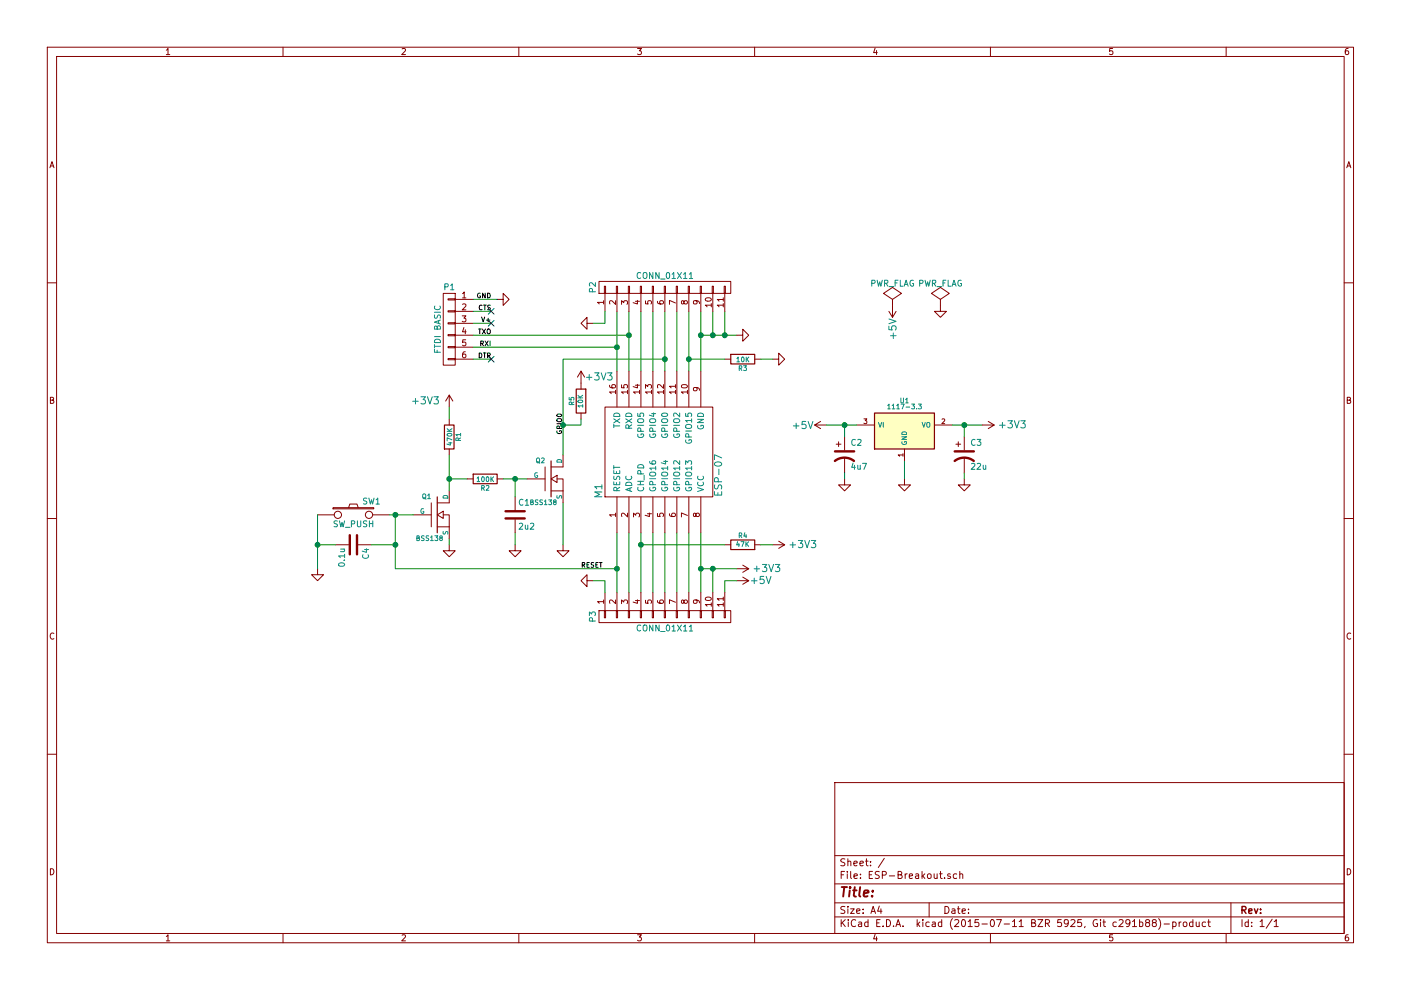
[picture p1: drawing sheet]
EESchema Schematic File Version 2
LIBS:power
LIBS:device
LIBS:transistors
LIBS:conn
LIBS:linear
LIBS:regul
LIBS:74xx
LIBS:interface
LIBS:contrib
LIBS:esp8266
LIBS:ESP-Breakout-cache
EELAYER 25 0
EELAYER END
$Descr A4 11693 8268
encoding utf-8
Sheet 1 1
Title ""
Date ""
Rev ""
Comp ""
Comment1 ""
Comment2 ""
Comment3 ""
Comment4 ""
$EndDescr
$Comp
L ESP-07 M1
U 1 1
P 5450 3800
F 0 "M1" H 5150 4250 60  0000 C CNN
F 1 "ESP-07" H 5100 3250 60  0000 L CNN
F 2 "ESP8266:ESP-07" H 5450 3800 60  0001 C CNN
F 3 "" H 5450 3800 60  0000 C CNN
	1    5450 3800
	0    -1   -1   0   
$EndComp
$Comp
L SW_PUSH SW1
U 1 1
P 2950 4300
F 0 "SW1" H 3100 4410 50  0000 C CNN
F 1 "SW_PUSH" H 2950 4220 50  0000 C CNN
F 2 "Switch:PUSH_4x4_SMD" H 2950 4300 60  0001 C CNN
F 3 "" H 2950 4300 60  0000 C CNN
	1    2950 4300
	1    0    0    -1  
$EndComp
$Comp
L CONN_01X06 P1
U 1 1
P 3750 2750
F 0 "P1" H 3750 3100 50  0000 C CNN
F 1 "FTDI BASIC" V 3850 2750 50  0000 C CNN
F 2 "Pin_Headers:Pin_Header_Angled_1x06" H 3750 2750 60  0001 C CNN
F 3 "" H 3750 2750 60  0000 C CNN
	1    3750 2750
	-1   0    0    -1  
$EndComp
$Comp
L MOS_N Q2
U 1 1
P 4600 4000
F 0 "Q2" H 4550 4150 40  0000 R CNN
F 1 "BSS138" H 4650 3800 40  0000 R CNN
F 2 "SMD_Packages:SOT-23-GDS" H 4600 4000 60  0001 C CNN
F 3 "" H 4600 4000 60  0001 C CNN
	1    4600 4000
	1    0    0    -1  
$EndComp
$Comp
L MOS_N Q1
U 1 1
P 3650 4300
F 0 "Q1" H 3600 4450 40  0000 R CNN
F 1 "BSS138" H 3700 4100 40  0000 R CNN
F 2 "SMD_Packages:SOT-23-GDS" H 3650 4300 60  0001 C CNN
F 3 "" H 3650 4300 60  0000 C CNN
	1    3650 4300
	1    0    0    -1  
$EndComp
$Comp
L R R1
U 1 1
P 3750 3650
F 0 "R1" V 3830 3650 40  0000 C CNN
F 1 "470K" V 3757 3651 40  0000 C CNN
F 2 "Resistors_SMD:R_0805_HandSoldering" V 3680 3650 30  0001 C CNN
F 3 "" H 3750 3650 30  0000 C CNN
	1    3750 3650
	1    0    0    -1  
$EndComp
$Comp
L C C1
U 1 1
P 4300 4300
F 0 "C1" H 4325 4400 50  0000 L CNN
F 1 "2u2" H 4325 4200 50  0000 L CNN
F 2 "Capacitors_SMD:C_0805_HandSoldering" H 4338 4150 30  0001 C CNN
F 3 "" H 4300 4300 60  0000 C CNN
	1    4300 4300
	1    0    0    -1  
$EndComp
$Comp
L R R2
U 1 1
P 4050 4000
F 0 "R2" V 4130 4000 40  0000 C CNN
F 1 "100K" V 4057 4001 40  0000 C CNN
F 2 "Resistors_SMD:R_0805_HandSoldering" V 3980 4000 30  0001 C CNN
F 3 "" H 4050 4000 30  0000 C CNN
	1    4050 4000
	0    1    1    0   
$EndComp
$Comp
L LD1117S33TR U1
U 1 1
P 7550 3600
F 0 "U1" H 7550 3850 40  0000 C CNN
F 1 "1117-3.3" H 7550 3800 40  0000 C CNN
F 2 "SMD_Packages:SOT-223" H 7550 3700 40  0001 C CNN
F 3 "" H 7550 3600 60  0000 C CNN
	1    7550 3600
	1    0    0    -1  
$EndComp
$Comp
L CP1 C3
U 1 1
P 8050 3800
F 0 "C3" H 8100 3900 50  0000 L CNN
F 1 "22u" H 8100 3700 50  0000 L CNN
F 2 "Capacitors_Tantalum_SMD:TantalC_SizeA_EIA-3216_Wave" H 8050 3800 60  0001 C CNN
F 3 "" H 8050 3800 60  0000 C CNN
	1    8050 3800
	1    0    0    -1  
$EndComp
$Comp
L CP1 C2
U 1 1
P 7050 3800
F 0 "C2" H 7100 3900 50  0000 L CNN
F 1 "4u7" H 7100 3700 50  0000 L CNN
F 2 "Capacitors_Tantalum_SMD:TantalC_SizeA_EIA-3216_Wave" H 7050 3800 60  0001 C CNN
F 3 "" H 7050 3800 60  0000 C CNN
	1    7050 3800
	1    0    0    -1  
$EndComp
$Comp
L GND #PWR01
U 1 1
P 8050 4000
F 0 "#PWR01" H 8050 3750 60  0001 C CNN
F 1 "GND" H 8050 3850 60  0001 C CNN
F 2 "" H 8050 4000 60  0000 C CNN
F 3 "" H 8050 4000 60  0000 C CNN
	1    8050 4000
	1    0    0    -1  
$EndComp
$Comp
L GND #PWR02
U 1 1
P 7050 4000
F 0 "#PWR02" H 7050 3750 60  0001 C CNN
F 1 "GND" H 7050 3850 60  0001 C CNN
F 2 "" H 7050 4000 60  0000 C CNN
F 3 "" H 7050 4000 60  0000 C CNN
	1    7050 4000
	1    0    0    -1  
$EndComp
$Comp
L GND #PWR03
U 1 1
P 4700 4550
F 0 "#PWR03" H 4700 4300 60  0001 C CNN
F 1 "GND" H 4700 4400 60  0001 C CNN
F 2 "" H 4700 4550 60  0000 C CNN
F 3 "" H 4700 4550 60  0000 C CNN
	1    4700 4550
	1    0    0    -1  
$EndComp
$Comp
L GND #PWR04
U 1 1
P 4300 4550
F 0 "#PWR04" H 4300 4300 60  0001 C CNN
F 1 "GND" H 4300 4400 60  0001 C CNN
F 2 "" H 4300 4550 60  0000 C CNN
F 3 "" H 4300 4550 60  0000 C CNN
	1    4300 4550
	1    0    0    -1  
$EndComp
$Comp
L GND #PWR05
U 1 1
P 3750 4550
F 0 "#PWR05" H 3750 4300 60  0001 C CNN
F 1 "GND" H 3750 4400 60  0001 C CNN
F 2 "" H 3750 4550 60  0000 C CNN
F 3 "" H 3750 4550 60  0000 C CNN
	1    3750 4550
	1    0    0    -1  
$EndComp
$Comp
L GND #PWR06
U 1 1
P 2650 4750
F 0 "#PWR06" H 2650 4500 60  0001 C CNN
F 1 "GND" H 2650 4600 60  0001 C CNN
F 2 "" H 2650 4750 60  0000 C CNN
F 3 "" H 2650 4750 60  0000 C CNN
	1    2650 4750
	1    0    0    -1  
$EndComp
Text Label 4100 2500 2    40   ~ 0
GND
Text Label 4100 2600 2    40   ~ 0
CTS
Text Label 4100 2700 2    40   ~ 0
V+
Text Label 4100 2800 2    40   ~ 0
TXO
Text Label 4100 2900 2    40   ~ 0
RXI
Text Label 4100 3000 2    40   ~ 0
DTR
$Comp
L GND #PWR07
U 1 1
P 7550 4000
F 0 "#PWR07" H 7550 3750 60  0001 C CNN
F 1 "GND" H 7550 3850 60  0001 C CNN
F 2 "" H 7550 4000 60  0000 C CNN
F 3 "" H 7550 4000 60  0000 C CNN
	1    7550 4000
	1    0    0    -1  
$EndComp
$Comp
L +3V3 #PWR08
U 1 1
P 8200 3550
F 0 "#PWR08" H 8200 3400 60  0001 C CNN
F 1 "+3V3" V 8200 3800 60  0000 C CNN
F 2 "" H 8200 3550 60  0000 C CNN
F 3 "" H 8200 3550 60  0000 C CNN
	1    8200 3550
	0    1    1    0   
$EndComp
$Comp
L +5V #PWR09
U 1 1
P 6900 3550
F 0 "#PWR09" H 6900 3400 60  0001 C CNN
F 1 "+5V" V 6900 3750 60  0000 C CNN
F 2 "" H 6900 3550 60  0000 C CNN
F 3 "" H 6900 3550 60  0000 C CNN
	1    6900 3550
	0    -1   -1   0   
$EndComp
$Comp
L +3V3 #PWR010
U 1 1
P 3750 3400
F 0 "#PWR010" H 3750 3250 60  0001 C CNN
F 1 "+3V3" H 3550 3450 60  0000 C CNN
F 2 "" H 3750 3400 60  0000 C CNN
F 3 "" H 3750 3400 60  0000 C CNN
	1    3750 3400
	1    0    0    -1  
$EndComp
$Comp
L +5V #PWR011
U 1 1
P 6150 4850
F 0 "#PWR011" H 6150 4700 60  0001 C CNN
F 1 "+5V" V 6150 5050 60  0000 C CNN
F 2 "" H 6150 4850 60  0000 C CNN
F 3 "" H 6150 4850 60  0000 C CNN
	1    6150 4850
	0    1    1    0   
$EndComp
$Comp
L +3V3 #PWR012
U 1 1
P 6150 4750
F 0 "#PWR012" H 6150 4600 60  0001 C CNN
F 1 "+3V3" V 6150 5000 60  0000 C CNN
F 2 "" H 6150 4750 60  0000 C CNN
F 3 "" H 6150 4750 60  0000 C CNN
	1    6150 4750
	0    1    1    0   
$EndComp
Text Label 4850 4750 0    40   ~ 0
RESET
$Comp
L GND #PWR013
U 1 1
P 4150 2500
F 0 "#PWR013" H 4150 2250 60  0001 C CNN
F 1 "GND" H 4150 2350 60  0001 C CNN
F 2 "" H 4150 2500 60  0000 C CNN
F 3 "" H 4150 2500 60  0000 C CNN
	1    4150 2500
	0    -1   -1   0   
$EndComp
Text Label 4700 3450 3    40   ~ 0
GPIO0
$Comp
L R R3
U 1 1
P 6200 3000
F 0 "R3" V 6280 3000 40  0000 C CNN
F 1 "10K" V 6207 3001 40  0000 C CNN
F 2 "Resistors_SMD:R_0805_HandSoldering" V 6130 3000 30  0001 C CNN
F 3 "" H 6200 3000 30  0000 C CNN
	1    6200 3000
	0    1    1    0   
$EndComp
$Comp
L GND #PWR014
U 1 1
P 6450 3000
F 0 "#PWR014" H 6450 2750 60  0001 C CNN
F 1 "GND" H 6450 2850 60  0001 C CNN
F 2 "" H 6450 3000 60  0000 C CNN
F 3 "" H 6450 3000 60  0000 C CNN
	1    6450 3000
	0    -1   -1   0   
$EndComp
$Comp
L R R4
U 1 1
P 6200 4550
F 0 "R4" V 6280 4550 40  0000 C CNN
F 1 "47K" V 6207 4551 40  0000 C CNN
F 2 "Resistors_SMD:R_0805_HandSoldering" V 6130 4550 30  0001 C CNN
F 3 "" H 6200 4550 30  0000 C CNN
	1    6200 4550
	0    -1   -1   0   
$EndComp
Wire Wire Line
	3250 4300 3450 4300
Wire Wire Line
	3750 4500 3750 4550
Wire Wire Line
	3750 3800 3750 4100
Wire Wire Line
	3750 4000 3900 4000
Connection ~ 3750 4000
Wire Wire Line
	4200 4000 4400 4000
Wire Wire Line
	4300 4150 4300 4000
Connection ~ 4300 4000
Wire Wire Line
	4700 4200 4700 4550
Wire Wire Line
	2650 4300 2650 4750
Wire Wire Line
	4300 4550 4300 4450
Wire Wire Line
	7950 3550 8200 3550
Wire Wire Line
	8050 3550 8050 3650
Wire Wire Line
	6900 3550 7150 3550
Wire Wire Line
	7050 3550 7050 3650
Wire Wire Line
	3950 3000 4100 3000
Wire Wire Line
	4150 2500 3950 2500
Wire Wire Line
	4100 2600 3950 2600
Wire Wire Line
	4100 2700 3950 2700
Wire Wire Line
	3950 2800 5250 2800
Wire Wire Line
	5150 2900 3950 2900
Wire Wire Line
	7550 3850 7550 4000
Connection ~ 8050 3550
Connection ~ 7050 3550
Wire Wire Line
	5150 4450 5150 4950
Wire Wire Line
	5250 4450 5250 4950
Wire Wire Line
	5350 4450 5350 4950
Wire Wire Line
	5450 4450 5450 4950
Wire Wire Line
	5550 4450 5550 4950
Wire Wire Line
	5650 4450 5650 4950
Wire Wire Line
	5750 4450 5750 4950
Wire Wire Line
	5850 4450 5850 4950
Wire Wire Line
	5150 2600 5150 3100
Wire Wire Line
	5250 2600 5250 3100
Wire Wire Line
	5350 2600 5350 3100
Wire Wire Line
	5450 2600 5450 3100
Wire Wire Line
	5550 2600 5550 3100
Wire Wire Line
	5650 2600 5650 3100
Wire Wire Line
	5750 2600 5750 3100
Wire Wire Line
	5850 2600 5850 3100
Wire Wire Line
	5950 2600 5950 2800
Wire Wire Line
	5850 2800 6150 2800
Connection ~ 5850 2800
Wire Wire Line
	5850 4750 6150 4750
Connection ~ 5850 4750
Connection ~ 3300 4300
Connection ~ 5950 2800
Connection ~ 5150 2900
Connection ~ 5250 2800
Connection ~ 5550 3000
Wire Wire Line
	6050 3000 5750 3000
Connection ~ 5750 3000
Wire Wire Line
	3300 4300 3300 4750
Wire Wire Line
	3300 4750 5150 4750
Connection ~ 5150 4750
Wire Wire Line
	6050 4550 5350 4550
Connection ~ 5350 4550
Wire Wire Line
	5550 3000 4700 3000
Wire Wire Line
	4700 3000 4700 3800
Wire Wire Line
	5950 4950 5950 4750
Connection ~ 5950 4750
Wire Wire Line
	6050 4950 6050 4850
Wire Wire Line
	6050 4850 6150 4850
Wire Wire Line
	6050 2600 6050 2800
Connection ~ 6050 2800
$Comp
L CONN_01X11 P3
U 1 1
P 5550 5150
F 0 "P3" H 5550 5750 50  0000 C CNN
F 1 "CONN_01X11" V 5650 5150 50  0000 C CNN
F 2 "Breakout:SMD-PINHEADER-11B" V 5750 5150 60  0001 C CNN
F 3 "" H 5550 5150 60  0000 C CNN
	1    5550 5150
	0    -1   1    0   
$EndComp
$Comp
L CONN_01X11 P2
U 1 1
P 5550 2400
F 0 "P2" H 5550 3000 50  0000 C CNN
F 1 "CONN_01X11" V 5650 2400 50  0000 C CNN
F 2 "Breakout:SMD-PINHEADER-11A" V 5750 2400 60  0001 C CNN
F 3 "" H 5550 2400 60  0000 C CNN
	1    5550 2400
	0    -1   -1   0   
$EndComp
$Comp
L GND #PWR015
U 1 1
P 6150 2800
F 0 "#PWR015" H 6150 2550 60  0001 C CNN
F 1 "GND" H 6150 2650 60  0001 C CNN
F 2 "" H 6150 2800 60  0000 C CNN
F 3 "" H 6150 2800 60  0000 C CNN
	1    6150 2800
	0    -1   -1   0   
$EndComp
$Comp
L GND #PWR016
U 1 1
P 4950 4850
F 0 "#PWR016" H 4950 4600 60  0001 C CNN
F 1 "GND" H 4950 4700 60  0001 C CNN
F 2 "" H 4950 4850 60  0000 C CNN
F 3 "" H 4950 4850 60  0000 C CNN
	1    4950 4850
	0    1    1    0   
$EndComp
Wire Wire Line
	4950 4850 5050 4850
Wire Wire Line
	5050 4850 5050 4950
$Comp
L GND #PWR017
U 1 1
P 4950 2700
F 0 "#PWR017" H 4950 2450 60  0001 C CNN
F 1 "GND" H 4950 2550 60  0001 C CNN
F 2 "" H 4950 2700 60  0000 C CNN
F 3 "" H 4950 2700 60  0000 C CNN
	1    4950 2700
	0    1    1    0   
$EndComp
Wire Wire Line
	5050 2600 5050 2700
Wire Wire Line
	5050 2700 4950 2700
$Comp
L C C4
U 1 1
P 2950 4550
F 0 "C4" H 2975 4650 50  0000 L CNN
F 1 "0.1u" H 2975 4450 50  0000 L CNN
F 2 "Capacitors_SMD:C_0805_HandSoldering" H 2988 4400 30  0001 C CNN
F 3 "" H 2950 4550 60  0000 C CNN
	1    2950 4550
	0    1    1    0   
$EndComp
Wire Wire Line
	3100 4550 3300 4550
Connection ~ 3300 4550
Wire Wire Line
	2800 4550 2650 4550
Connection ~ 2650 4550
$Comp
L +3V3 #PWR018
U 1 1
P 6450 4550
F 0 "#PWR018" H 6450 4400 60  0001 C CNN
F 1 "+3V3" V 6450 4800 60  0000 C CNN
F 2 "" H 6450 4550 60  0000 C CNN
F 3 "" H 6450 4550 60  0000 C CNN
	1    6450 4550
	0    1    1    0   
$EndComp
Wire Wire Line
	3750 3500 3750 3400
Wire Wire Line
	6350 4550 6450 4550
Wire Wire Line
	8050 4000 8050 3950
Wire Wire Line
	7050 4000 7050 3950
Wire Wire Line
	6350 3000 6450 3000
$Comp
L R R5
U 1 1
P 4850 3350
F 0 "R5" V 4930 3350 40  0000 C CNN
F 1 "10K" V 4857 3351 40  0000 C CNN
F 2 "Resistors_SMD:R_0805_HandSoldering" V 4780 3350 30  0001 C CNN
F 3 "" H 4850 3350 30  0000 C CNN
	1    4850 3350
	-1   0    0    1   
$EndComp
Wire Wire Line
	4850 3500 4850 3550
Wire Wire Line
	4850 3550 4700 3550
Connection ~ 4700 3550
$Comp
L +3V3 #PWR019
U 1 1
P 4850 3200
F 0 "#PWR019" H 4850 3050 60  0001 C CNN
F 1 "+3V3" H 5000 3250 60  0000 C CNN
F 2 "" H 4850 3200 60  0000 C CNN
F 3 "" H 4850 3200 60  0000 C CNN
	1    4850 3200
	1    0    0    -1  
$EndComp
NoConn ~ 4100 2600
NoConn ~ 4100 2700
NoConn ~ 4100 3000
$Comp
L PWR_FLAG #FLG020
U 1 1
P 7450 2550
F 0 "#FLG020" H 7450 2645 50  0001 C CNN
F 1 "PWR_FLAG" H 7450 2730 50  0000 C CNN
F 2 "" H 7450 2550 60  0000 C CNN
F 3 "" H 7450 2550 60  0000 C CNN
	1    7450 2550
	1    0    0    -1  
$EndComp
$Comp
L PWR_FLAG #FLG021
U 1 1
P 7850 2550
F 0 "#FLG021" H 7850 2645 50  0001 C CNN
F 1 "PWR_FLAG" H 7850 2730 50  0000 C CNN
F 2 "" H 7850 2550 60  0000 C CNN
F 3 "" H 7850 2550 60  0000 C CNN
	1    7850 2550
	1    0    0    -1  
$EndComp
$Comp
L +5V #PWR022
U 1 1
P 7450 2550
F 0 "#PWR022" H 7450 2400 60  0001 C CNN
F 1 "+5V" V 7450 2750 60  0000 C CNN
F 2 "" H 7450 2550 60  0000 C CNN
F 3 "" H 7450 2550 60  0000 C CNN
	1    7450 2550
	-1   0    0    1   
$EndComp
$Comp
L GND #PWR023
U 1 1
P 7850 2550
F 0 "#PWR023" H 7850 2300 60  0001 C CNN
F 1 "GND" H 7850 2400 60  0001 C CNN
F 2 "" H 7850 2550 60  0000 C CNN
F 3 "" H 7850 2550 60  0000 C CNN
	1    7850 2550
	1    0    0    -1  
$EndComp
$EndSCHEMATC
